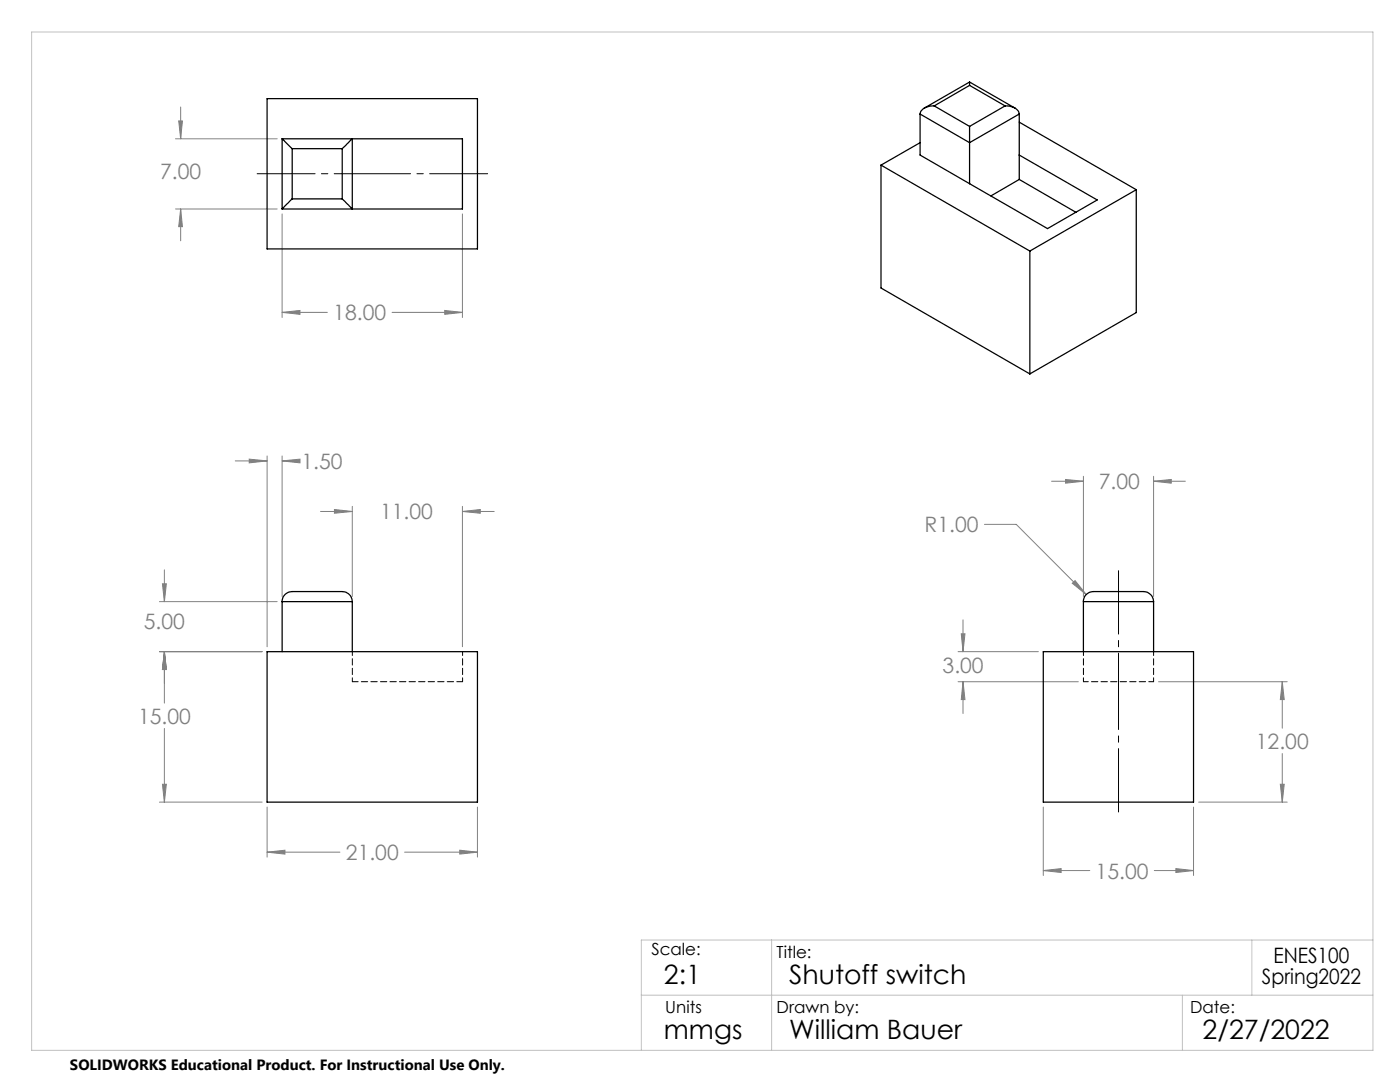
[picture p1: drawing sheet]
<svg xmlns="http://www.w3.org/2000/svg" width="279mm" height="216mm" viewBox="0 0 279 216" stroke-linecap="round" stroke-linejoin="round" font-family="sans-serif">
<g fill="none" stroke="#808080" stroke-width=".2">
<path d="M35 27.7h20.3M35.7 24.1h.7l-.3 3.6zM36.1 21.3v6.4M35 41.7h20.3M36.1 41.7l.3 3.5h-.7zM36.1 41.7v6.3M56.3 42.7v20.7M92.3 42.7v20.7M56.3 62.3l3.6-.4v.8zM56.3 62.3h9M78.2 62.3h14.1M88.8 61.9l3.5 .4-3.5 .4z"/>
<path d="M47 92h6.3M49.7 91.6l3.6 .4-3.6 .4zM53.3 91v38M56.3 92l3.6-.4v.8zM56.3 91v28M56.3 92h2.6M209.9 96h6.3M212.7 95.7l3.5 .3-3.5 .4zM216.2 95v24M230.2 96l3.6-.3v.7zM230.2 95v24M230.2 96h6.4"/>
<path d="M32.4 116.5h.8l-.4 3.6zM32.8 113.7v6.4M64 102.1h6.3M66.7 101.7l3.6 .4-3.6 .3zM70.3 101v18M92.3 102.1l3.5-.4v.7zM92.3 101v28M92.3 102.1h6.3M196.5 104.6h6.3l14 14M214 116.4l.6-.5 2.2 2.7zM31.8 130h20.5M31.8 120.1h23.5"/>
<path d="M32.8 130l.4 3.6h-.8zM32.8 130v10.3M191.2 130h16M191.2 136h24M191.8 126.5h.8l-.4 3.5zM192.2 136l.4 3.6h-.8zM192.2 123.7v6.3M192.2 136v6.4M231.2 136h25.7M255.9 136v9.3M255.9 136l.4 3.6h-.8zM32.4 156.5h.8l-.4 3.6z"/>
<path d="M32.8 145.3v14.8M255.5 156.5h.8l-.4 3.6zM255.9 150.4v9.7M31.8 160.1h20.5M53.3 170l3.6-.3v.7zM53.3 161v10M53.3 170h14.5M80.8 170h14.5M91.8 169.7l3.5 .3-3.5 .4zM95.3 161v10M208.2 161v13.7M208.2 173.7h9.3"/>
<path d="M208.2 173.7l3.6-.4v.8zM230.4 173.7h7.8M234.7 173.3l3.5 .4-3.5 .4zM238.2 161v13.7M239.2 160.1h17.7"/>
</g>
<path d="M223.2 113.9v48.1" fill="none" stroke="#000" stroke-width=".2" stroke-dasharray="15.2 1.3 1.3 1.3" stroke-dashoffset="2.6"/>
<path d="M51.3 34.7h46" fill="none" stroke="#000" stroke-width=".2" stroke-dasharray="15.2 1.3 1.3 1.3" stroke-dashoffset="3.7"/>
<path d="M6.3 6.4h267.7v203.2h-267.7zM128 198.6h146M154 187.6v22M236 198.6v11M249.8 187.6v11M274 187.6h-146v22" fill="none" stroke="#c0c0c0" stroke-width=".2"/>
<path d="M32.8 130l.4 3.6h-.8zM32.4 156.5h.8l-.4 3.6zM53.3 170l3.6-.3v.7zM91.8 169.7l3.5 .3-3.5 .4zM32.4 116.5h.8l-.4 3.6zM32.8 130l.4 3.6h-.8zM56.3 92l3.6-.4v.8zM49.7 91.6l3.6 .4-3.6 .4zM66.7 101.7l3.6 .4-3.6 .3zM92.3 102.1l3.5-.4v.7zM212.7 95.7l3.5 .3-3.5 .4zM230.2 96l3.6-.3v.7zM214 116.4l2.8 2.2-2.2-2.7zM255.9 136l.4 3.6h-.8zM255.5 156.5h.8l-.4 3.6zM208.2 173.7l3.6-.4v.8zM234.7 173.3l3.5 .4-3.5 .4zM191.8 126.5h.8l-.4 3.5zM192.2 136l.4 3.6h-.8zM56.3 62.3l3.6-.4v.8zM88.8 61.9l3.5 .4-3.5 .4zM36.1 41.7l.3 3.5h-.7zM35.7 24.1h.7l-.3 3.6z" fill="#808080"/>
<g fill="none" stroke="#000" stroke-width=".25">
<path d="M53.3 19.7h42v30h-42zM193.5 16.4v.6M193.5 16.4l9.1 5.2M193.5 16.4l-9.1 5.2M193.5 17l-7.1 4.1M193.5 17l7.1 4.1M56.3 27.7l2 2M56.3 27.7v14M56.3 27.7h36v14h-36M58.3 39.7l-2 2M58.3 29.7h10M58.3 29.7v10"/>
<path d="M58.3 39.7h10M68.3 29.7l2-2v14l-2-2M68.3 29.7v10M175.8 32.9v24.6l29.7 17.1M175.8 32.9l29.7 17.2M183.6 28.5l-7.8 4.4M183.6 22.8v8.1l9.9 5.8M183.6 22.8l9.9 5.7M186.4 21.1a2.42 2.42 0 0 0-2.8 1.7M186.4 21.1l7.1 4.1M193.5 25.2v3.3M193.5 28.5v8.2"/>
<path d="M200.6 21.1a2.42 2.42 0 0 1 2.8 1.7M200.6 21.1l-7.1 4.1M203.4 24.4l23.4 13.5M203.4 30.9l15.6 9-9.9 5.7-15.6-8.9M203.4 35.8l11.3 6.6M203.4 35.8l-5.6 3.3M203.4 22.8l-9.9 5.7M203.4 22.8v13M226.8 37.9l-21.3 12.2M226.8 37.9v24.5l-21.3 12.2M205.5 50.1v24.5M53.3 130h42v30.1h-42z"/>
<path d="M56.3 120.1a1.99 1.99 0 0 1 2-2.1h10a2.05 2.05 0 0 1 2 2.1M56.3 120.1h14M56.3 120.1v9.9M70.3 120.1v9.9M208.2 130h30v30.1h-30zM216.2 120.1a1.99 1.99 0 0 1 2-2.1h10a2.05 2.05 0 0 1 2 2.1M216.2 120.1h14M216.2 120.1v9.9M230.2 120.1v9.9"/>
</g>
<path d="M70.3 136h22" fill="none" stroke="#000" stroke-width=".2" stroke-dasharray="1.3 .6" stroke-dashoffset=".1"/>
<path d="M70.3 130v6M92.3 136v-6M216.2 136v-6M230.2 136v-6" fill="none" stroke="#000" stroke-width=".2" stroke-dasharray="1.3 .6" stroke-dashoffset=".5"/>
<path d="M56.3 120h14M216.2 136h14M216.2 120h14" fill="none" stroke="#000" stroke-width=".2" stroke-dasharray="1.3 .6" stroke-dashoffset=".3"/>
<g font-size="5.3">
<text x="132.5" y="196.4">2:1</text>
<text x="157.5" y="196.4">Shutoff switch</text>
<text x="132.5" y="207.4">mmgs</text>
<text x="157.5" y="207.4">William Bauer</text>
<text x="240" y="207.4">2/27/2022</text>
</g>
<g font-size="4.2" fill="#808080">
<text x="31.9" y="35.7">7.00</text>
<text x="66.5" y="63.9">18.00</text>
<text x="60.2" y="93.6">1.50</text>
<text x="219.3" y="97.6">7.00</text>
<text x="75.9" y="103.6">11.00</text>
<text x="184.5" y="106.2">R1.00</text>
<text x="28.7" y="125.5">5.00</text>
<text x="188.1" y="134.3">3.00</text>
<text x="27.5" y="144.4">15.00</text>
<text x="250.6" y="149.4">12.00</text>
<text x="69" y="171.6">21.00</text>
<text x="218.7" y="175.3">15.00</text>
</g>
<g font-size="4.2">
<text x="251.9" y="196.4">Spring2022</text>
<text x="254.2" y="192.2">ENES100</text>
</g>
<g font-size="3.3">
<text x="130" y="190.6">Scale:</text>
<text x="155" y="191.2">Title:</text>
<text x="132.8" y="202.2">Units</text>
<text x="155" y="202.2">Drawn by:</text>
<text x="237.5" y="202.2">Date:</text>
</g>
<text font-size="3" x="14" y="213.5">SOLIDWORKS Educational Product. For Instructional Use Only.</text>
</svg>
